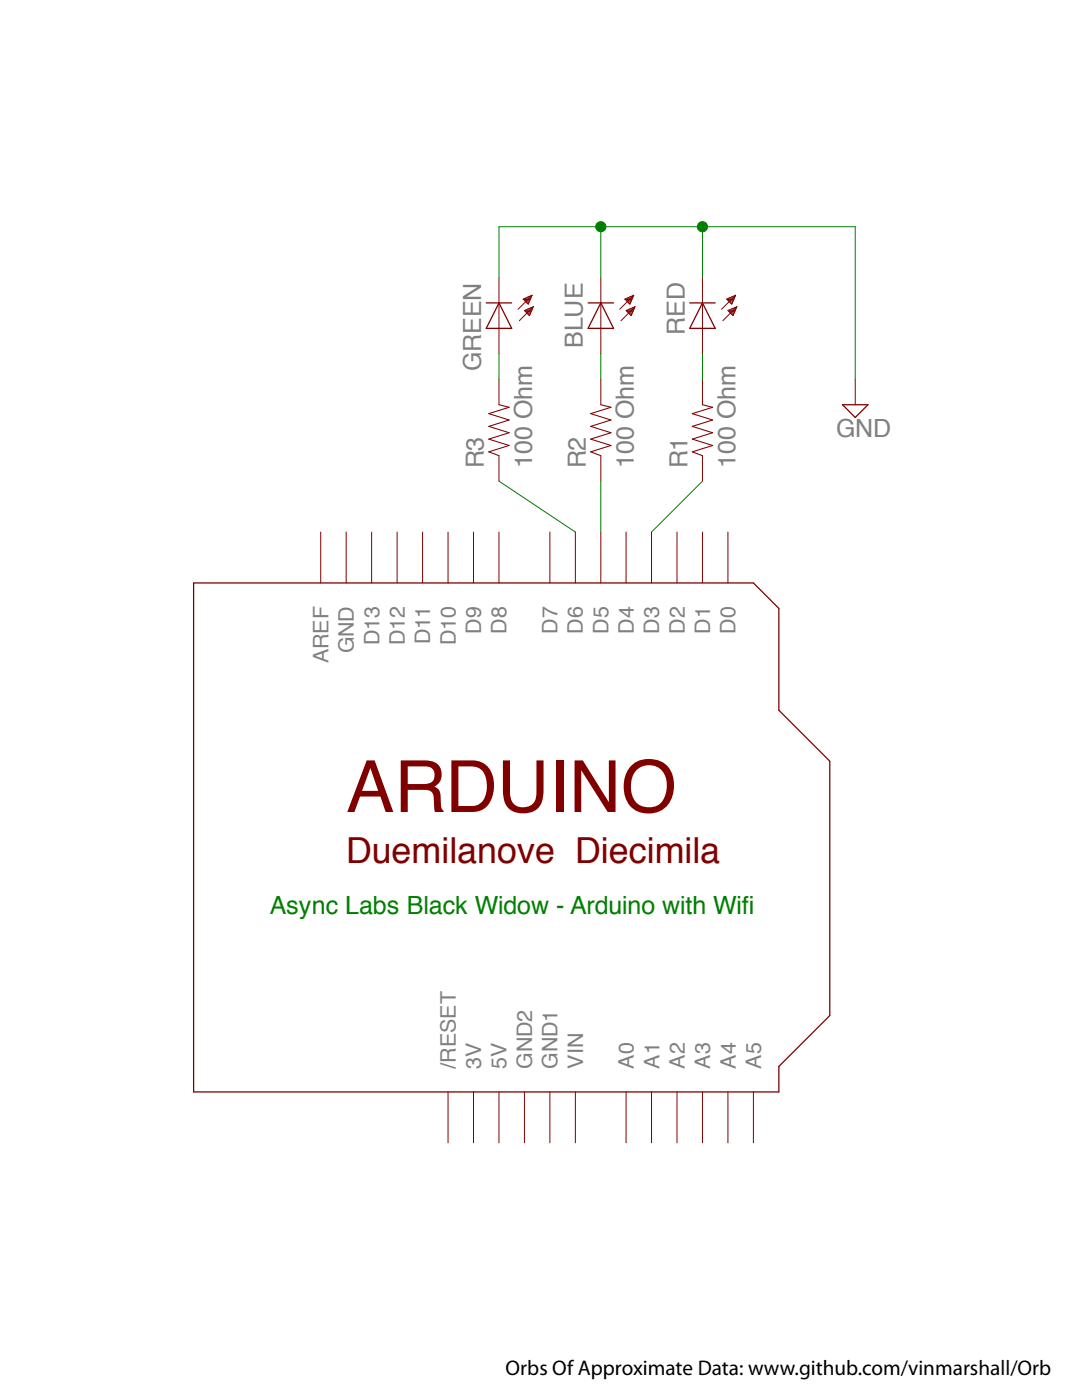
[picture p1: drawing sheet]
<svg xmlns="http://www.w3.org/2000/svg" width="216mm" height="279mm" viewBox="0 0 216 279" stroke-linecap="round" stroke-linejoin="round" font-family="sans-serif">
<!-- layer: Layer 1 -->
<g fill="#800000" stroke="#800000" stroke-width=".25">
<path d="M38.6 116.3v101.6z"/>
<path d="M38.6 217.9h116.8z"/>
<path d="M155.4 212.8v5.1z"/>
<path d="M155.4 212.8l10.2-10.1z"/>
<path d="M165.6 151.9v50.8z"/>
<path d="M155.4 141.7l10.2 10.2z"/>
<path d="M155.4 121.4v20.3z"/>
<path d="M150.3 116.3l5.1 5.1z"/>
<path d="M38.6 116.3h111.7z"/>
<path d="M99.6 60.5l-2.6 5z"/>
<path d="M99.6 60.5l2.5 5z"/>
<path d="M97 60.5h2.6z"/>
<path d="M99.6 60.5h2.5z"/>
<path d="M97 65.5h2.6z"/>
<path d="M99.6 65.5h2.5z"/>
<path d="M119.9 60.5l-2.6 5z"/>
<path d="M119.9 60.5l2.5 5z"/>
<path d="M117.3 60.5h2.6z"/>
<path d="M119.9 60.5h2.5z"/>
<path d="M117.3 65.5h2.6z"/>
<path d="M119.9 65.5h2.5z"/>
<path d="M140.2 60.5l-2.6 5z"/>
<path d="M140.2 60.5l2.5 5z"/>
<path d="M137.6 60.5h2.6z"/>
<path d="M140.2 60.5h2.5z"/>
<path d="M137.6 65.5h2.6z"/>
<path d="M140.2 65.5h2.5z"/>
<path d="M168.1 80.8h5.1z"/>
<path d="M173.2 80.8l-2.5 2.5z"/>
<path d="M168.1 80.8l2.6 2.5z"/>
</g>
<g fill="#800000" stroke="#800000" stroke-width=".2">
<path d="M145.2 106.2v10.1z"/>
<path d="M140.2 106.2v10.1z"/>
<path d="M135.1 106.2v10.1z"/>
<path d="M130 106.2v10.1z"/>
<path d="M124.9 106.2v10.1z"/>
<path d="M119.9 106.2v10.1z"/>
<path d="M114.8 106.2v10.1z"/>
<path d="M109.7 106.2v10.1z"/>
<path d="M99.6 106.2v10.1z"/>
<path d="M94.5 106.2v10.1z"/>
<path d="M89.4 106.2v10.1z"/>
<path d="M84.3 106.2v10.1z"/>
<path d="M79.2 106.2v10.1z"/>
<path d="M74.2 106.2v10.1z"/>
<path d="M69.1 106.2v10.1z"/>
<path d="M64 106.2v10.1z"/>
<path d="M150.3 217.9v10.2z"/>
<path d="M145.2 217.9v10.2z"/>
<path d="M140.2 217.9v10.2z"/>
<path d="M135.1 217.9v10.2z"/>
<path d="M130 217.9v10.2z"/>
<path d="M124.9 217.9v10.2z"/>
<path d="M114.8 217.9v10.2z"/>
<path d="M109.7 217.9v10.2z"/>
<path d="M104.6 217.9v10.2z"/>
<path d="M99.6 217.9v10.2z"/>
<path d="M94.5 217.9v10.2z"/>
<path d="M89.4 217.9v10.2z"/>
<path d="M99.6 55.4v5.1z"/>
<path d="M99.6 65.5v5.1z"/>
<path d="M99.6 60.5v5z"/>
<path d="M106.4 61.2l-2.8 2.8z"/>
<path d="M103.4 61.7l2.8-2.8z"/>
<path d="M106.4 61.2l-.7 1.8z"/>
<path d="M104.6 62l1.1 1z"/>
<path d="M104.6 62l1.8-.8z"/>
<path d="M105.5 62.9h.2z"/>
<path d="M105.3 62.7h.5z"/>
<path d="M105.1 62.4h.8z"/>
<path d="M104.8 62.2h1.2z"/>
<path d="M104.8 61.9h1.3z"/>
<path d="M105.3 61.7h.9z"/>
<path d="M105.9 61.5h.4z"/>
<path d="M106.2 58.9l-.8 1.8z"/>
<path d="M104.4 59.7l1 1z"/>
<path d="M104.4 59.7l1.8-.8z"/>
<path d="M105.2 60.5h.3z"/>
<path d="M104.9 60.2h.7z"/>
<path d="M104.7 60h1z"/>
<path d="M104.4 59.8h1.4z"/>
<path d="M104.8 59.5h1.1z"/>
<path d="M105.4 59.3h.6z"/>
<path d="M105.9 59.1h.2z"/>
<path d="M119.9 55.4v5.1z"/>
<path d="M119.9 65.5v5.1z"/>
<path d="M119.9 60.5v5z"/>
<path d="M126.7 61.2l-2.8 2.8z"/>
<path d="M126.4 58.9l-2.7 2.8z"/>
<path d="M126.7 61.2l-.8 1.8z"/>
<path d="M124.9 62l1 1z"/>
<path d="M124.9 62l1.8-.8z"/>
<path d="M125.9 62.9h.1z"/>
<path d="M125.6 62.7h.5z"/>
<path d="M125.4 62.4h.8z"/>
<path d="M125.1 62.2h1.2z"/>
<path d="M125.1 61.9h1.3z"/>
<path d="M125.6 61.7h.9z"/>
<path d="M126.2 61.5h.4z"/>
<path d="M126.4 58.9l-.7 1.8z"/>
<path d="M124.7 59.7l1 1z"/>
<path d="M124.7 59.7l1.7-.8z"/>
<path d="M125.5 60.5h.3z"/>
<path d="M125.2 60.2h.7z"/>
<path d="M125 60h1z"/>
<path d="M124.8 59.8h1.3z"/>
<path d="M125.1 59.5h1.1z"/>
<path d="M125.7 59.3h.6z"/>
<path d="M126.2 59.1h.2z"/>
<path d="M140.2 55.4v5.1z"/>
<path d="M140.2 65.5v5.1z"/>
<path d="M140.2 60.5v5z"/>
<path d="M144.2 64l2.8-2.8z"/>
<path d="M144 61.7l2.8-2.8z"/>
<path d="M147 61.2l-.7 1.8z"/>
<path d="M145.2 62l1.1 1z"/>
<path d="M145.2 62l1.8-.8z"/>
<path d="M146.2 62.9h.1z"/>
<path d="M145.9 62.7h.5z"/>
<path d="M145.7 62.4h.8z"/>
<path d="M145.5 62.2h1.1z"/>
<path d="M145.4 61.9h1.3z"/>
<path d="M146 61.7h.8z"/>
<path d="M146.5 61.5h.4z"/>
<path d="M146.8 58.9l-.8 1.8z"/>
<path d="M145 59.7l1 1z"/>
<path d="M145 59.7l1.8-.8z"/>
<path d="M145.8 60.5h.3z"/>
<path d="M145.5 60.2h.7z"/>
<path d="M145.3 60h1z"/>
<path d="M145.1 59.8h1.3z"/>
<path d="M145.4 59.5h1.1z"/>
<path d="M146 59.3h.6z"/>
<path d="M146.6 59.1h.1z"/>
<path d="M170.7 75.7v5.1z"/>
<path d="M140.2 75.7v5.1z"/>
<path d="M140.2 90.9v5.1z"/>
<path d="M119.9 75.7v5.1z"/>
<path d="M119.9 90.9v5.1z"/>
<path d="M99.6 75.7v5.1z"/>
<path d="M99.6 90.9v5.1z"/>
</g>
<g fill="#800000" stroke="#800000" stroke-width=".21">
<path d="M138.1 90.2l2.1 .7z"/>
<path d="M138.1 90.2l4.1-1.3z"/>
<path d="M138.1 87.6l4.1 1.3z"/>
<path d="M138.1 87.6l4.1-1.2z"/>
<path d="M138.1 85.1l4.1 1.3z"/>
<path d="M138.1 85.1l4.1-1.3z"/>
<path d="M138.1 82.6l4.1 1.2z"/>
<path d="M138.1 82.6l4.1-1.3z"/>
<path d="M140.2 80.8l2 .5z"/>
<path d="M117.9 90.2l2 .7z"/>
<path d="M117.9 90.2l4-1.3z"/>
<path d="M117.9 87.6l4 1.3z"/>
<path d="M117.9 87.6l4-1.2z"/>
<path d="M117.9 85.1l4 1.3z"/>
<path d="M117.9 85.1l4-1.3z"/>
<path d="M117.9 82.6l4 1.2z"/>
<path d="M117.9 82.6l4-1.3z"/>
<path d="M119.9 80.8l2 .5z"/>
<path d="M97.5 90.2l2.1 .7z"/>
<path d="M97.5 90.2l4.1-1.3z"/>
<path d="M97.5 87.6l4.1 1.3z"/>
<path d="M97.5 87.6l4.1-1.2z"/>
<path d="M97.5 85.1l4.1 1.3z"/>
<path d="M97.5 85.1l4.1-1.3z"/>
<path d="M97.5 82.6l4.1 1.2z"/>
<path d="M97.5 82.6l4.1-1.3z"/>
<path d="M99.6 80.8l2 .5z"/>
</g>
<g fill="#008000" stroke="#008000" stroke-width=".2">
<path d="M130 106.2l10.2-10.2z"/>
<path d="M140.2 70.6v5.1z"/>
<path d="M119.9 96v10.2z"/>
<path d="M119.9 70.6v5.1z"/>
<path d="M99.6 96l15.2 10.2z"/>
<path d="M99.6 70.6v5.1z"/>
<path d="M140.2 45.3v10.1z"/>
<path d="M140.2 45.3h30.5z"/>
<path d="M170.7 45.3v30.4z"/>
<path d="M119.9 45.3v10.1z"/>
<path d="M119.9 45.3h20.3z"/>
</g>
<circle cx="140.2" cy="45.3" r="1.02" fill="#008000"/>
<circle cx="140.2" cy="45.3" r="1.02" fill="none" stroke="#008000" stroke-width=".2"/>
<g fill="#008000" stroke="#008000" stroke-width=".2">
<path d="M99.6 45.3v10.1z"/>
<path d="M99.6 45.3h20.3z"/>
</g>
<circle cx="119.9" cy="45.3" r="1.02" fill="#008000"/>
<circle cx="119.9" cy="45.3" r="1.02" fill="none" stroke="#008000" stroke-width=".2"/>
<text font-size="14.4" fill="#800000" x="69.1" y="162.1">ARDUINO</text>
<text font-size="7.2" fill="#800000" x="69.1" y="172.2">Duemilanove Diecimila</text>
<g font-size="5" fill="#808080">
<text x="116.3" y="69.5" transform="rotate(-90 116.3 69.5)">BLUE</text>
<text x="136.6" y="66.9" transform="rotate(-90 136.6 66.9)">RED</text>
<text x="96" y="74.1" transform="rotate(-90 96 74.1)">GREEN</text>
<text x="166.8" y="87.1">GND</text>
<text x="96.6" y="93.5" transform="rotate(-90 96.6 93.5)">R3</text>
<text x="106.2" y="93.5" transform="rotate(-90 106.2 93.5)">100 Ohm</text>
<text x="116.9" y="93.5" transform="rotate(-90 116.9 93.5)">R2</text>
<text x="126.5" y="93.5" transform="rotate(-90 126.5 93.5)">100 Ohm</text>
<text x="137.2" y="93.5" transform="rotate(-90 137.2 93.5)">R1</text>
<text x="146.8" y="93.5" transform="rotate(-90 146.8 93.5)">100 Ohm</text>
</g>
<g font-size="5" fill="#008000">
<text x="53.9" y="182.4">Async Labs Black Widow - Arduino with Wif</text>
<text x="148.1" y="182.4">i</text>
</g>
<g font-size="4.3" fill="#808080">
<text x="70.6" y="130.4" transform="rotate(-90 70.6 130.4)">GND</text>
<text x="75.7" y="128.8" transform="rotate(-90 75.7 128.8)">D13</text>
<text x="80.8" y="128.8" transform="rotate(-90 80.8 128.8)">D12</text>
<text x="85.9" y="128.5" transform="rotate(-90 85.9 128.5)">D11</text>
<text x="90.9" y="128.8" transform="rotate(-90 90.9 128.8)">D10</text>
<text x="96" y="126.4" transform="rotate(-90 96 126.4)">D9</text>
<text x="101.1" y="126.4" transform="rotate(-90 101.1 126.4)">D8</text>
<text x="111.2" y="126.4" transform="rotate(-90 111.2 126.4)">D7</text>
<text x="116.3" y="126.4" transform="rotate(-90 116.3 126.4)">D6</text>
<text x="121.4" y="126.4" transform="rotate(-90 121.4 126.4)">D5</text>
<text x="126.5" y="126.4" transform="rotate(-90 126.5 126.4)">D4</text>
<text x="131.6" y="126.4" transform="rotate(-90 131.6 126.4)">D3</text>
<text x="136.6" y="126.4" transform="rotate(-90 136.6 126.4)">D2</text>
<text x="141.7" y="126.4" transform="rotate(-90 141.7 126.4)">D1</text>
<text x="146.8" y="126.4" transform="rotate(-90 146.8 126.4)">D0</text>
<text x="65.6" y="132.4" transform="rotate(-90 65.6 132.4)">AREF</text>
<text x="90.9" y="213.3" transform="rotate(-90 90.9 213.3)">/RESET</text>
<text x="96" y="213.3" transform="rotate(-90 96 213.3)">3V</text>
<text x="101.1" y="213.3" transform="rotate(-90 101.1 213.3)">5V</text>
<text x="106.2" y="213.3" transform="rotate(-90 106.2 213.3)">GND2</text>
<text x="111.3" y="213.3" transform="rotate(-90 111.3 213.3)">GND1</text>
<text x="116.3" y="213.2" transform="rotate(-90 116.3 213.2)">VIN</text>
<text x="126.5" y="213.2" transform="rotate(-90 126.5 213.2)">A0</text>
<text x="131.6" y="213.2" transform="rotate(-90 131.6 213.2)">A1</text>
<text x="136.6" y="213.2" transform="rotate(-90 136.6 213.2)">A2</text>
<text x="141.7" y="213.2" transform="rotate(-90 141.7 213.2)">A3</text>
<text x="146.8" y="213.2" transform="rotate(-90 146.8 213.2)">A4</text>
<text x="151.9" y="213.2" transform="rotate(-90 151.9 213.2)">A5</text>
</g>
<text font-size="4.2" x="100.9" y="274.5">Orbs Of Approximate Data: www.github.com/vinmarshall/Orb</text>
</svg>
